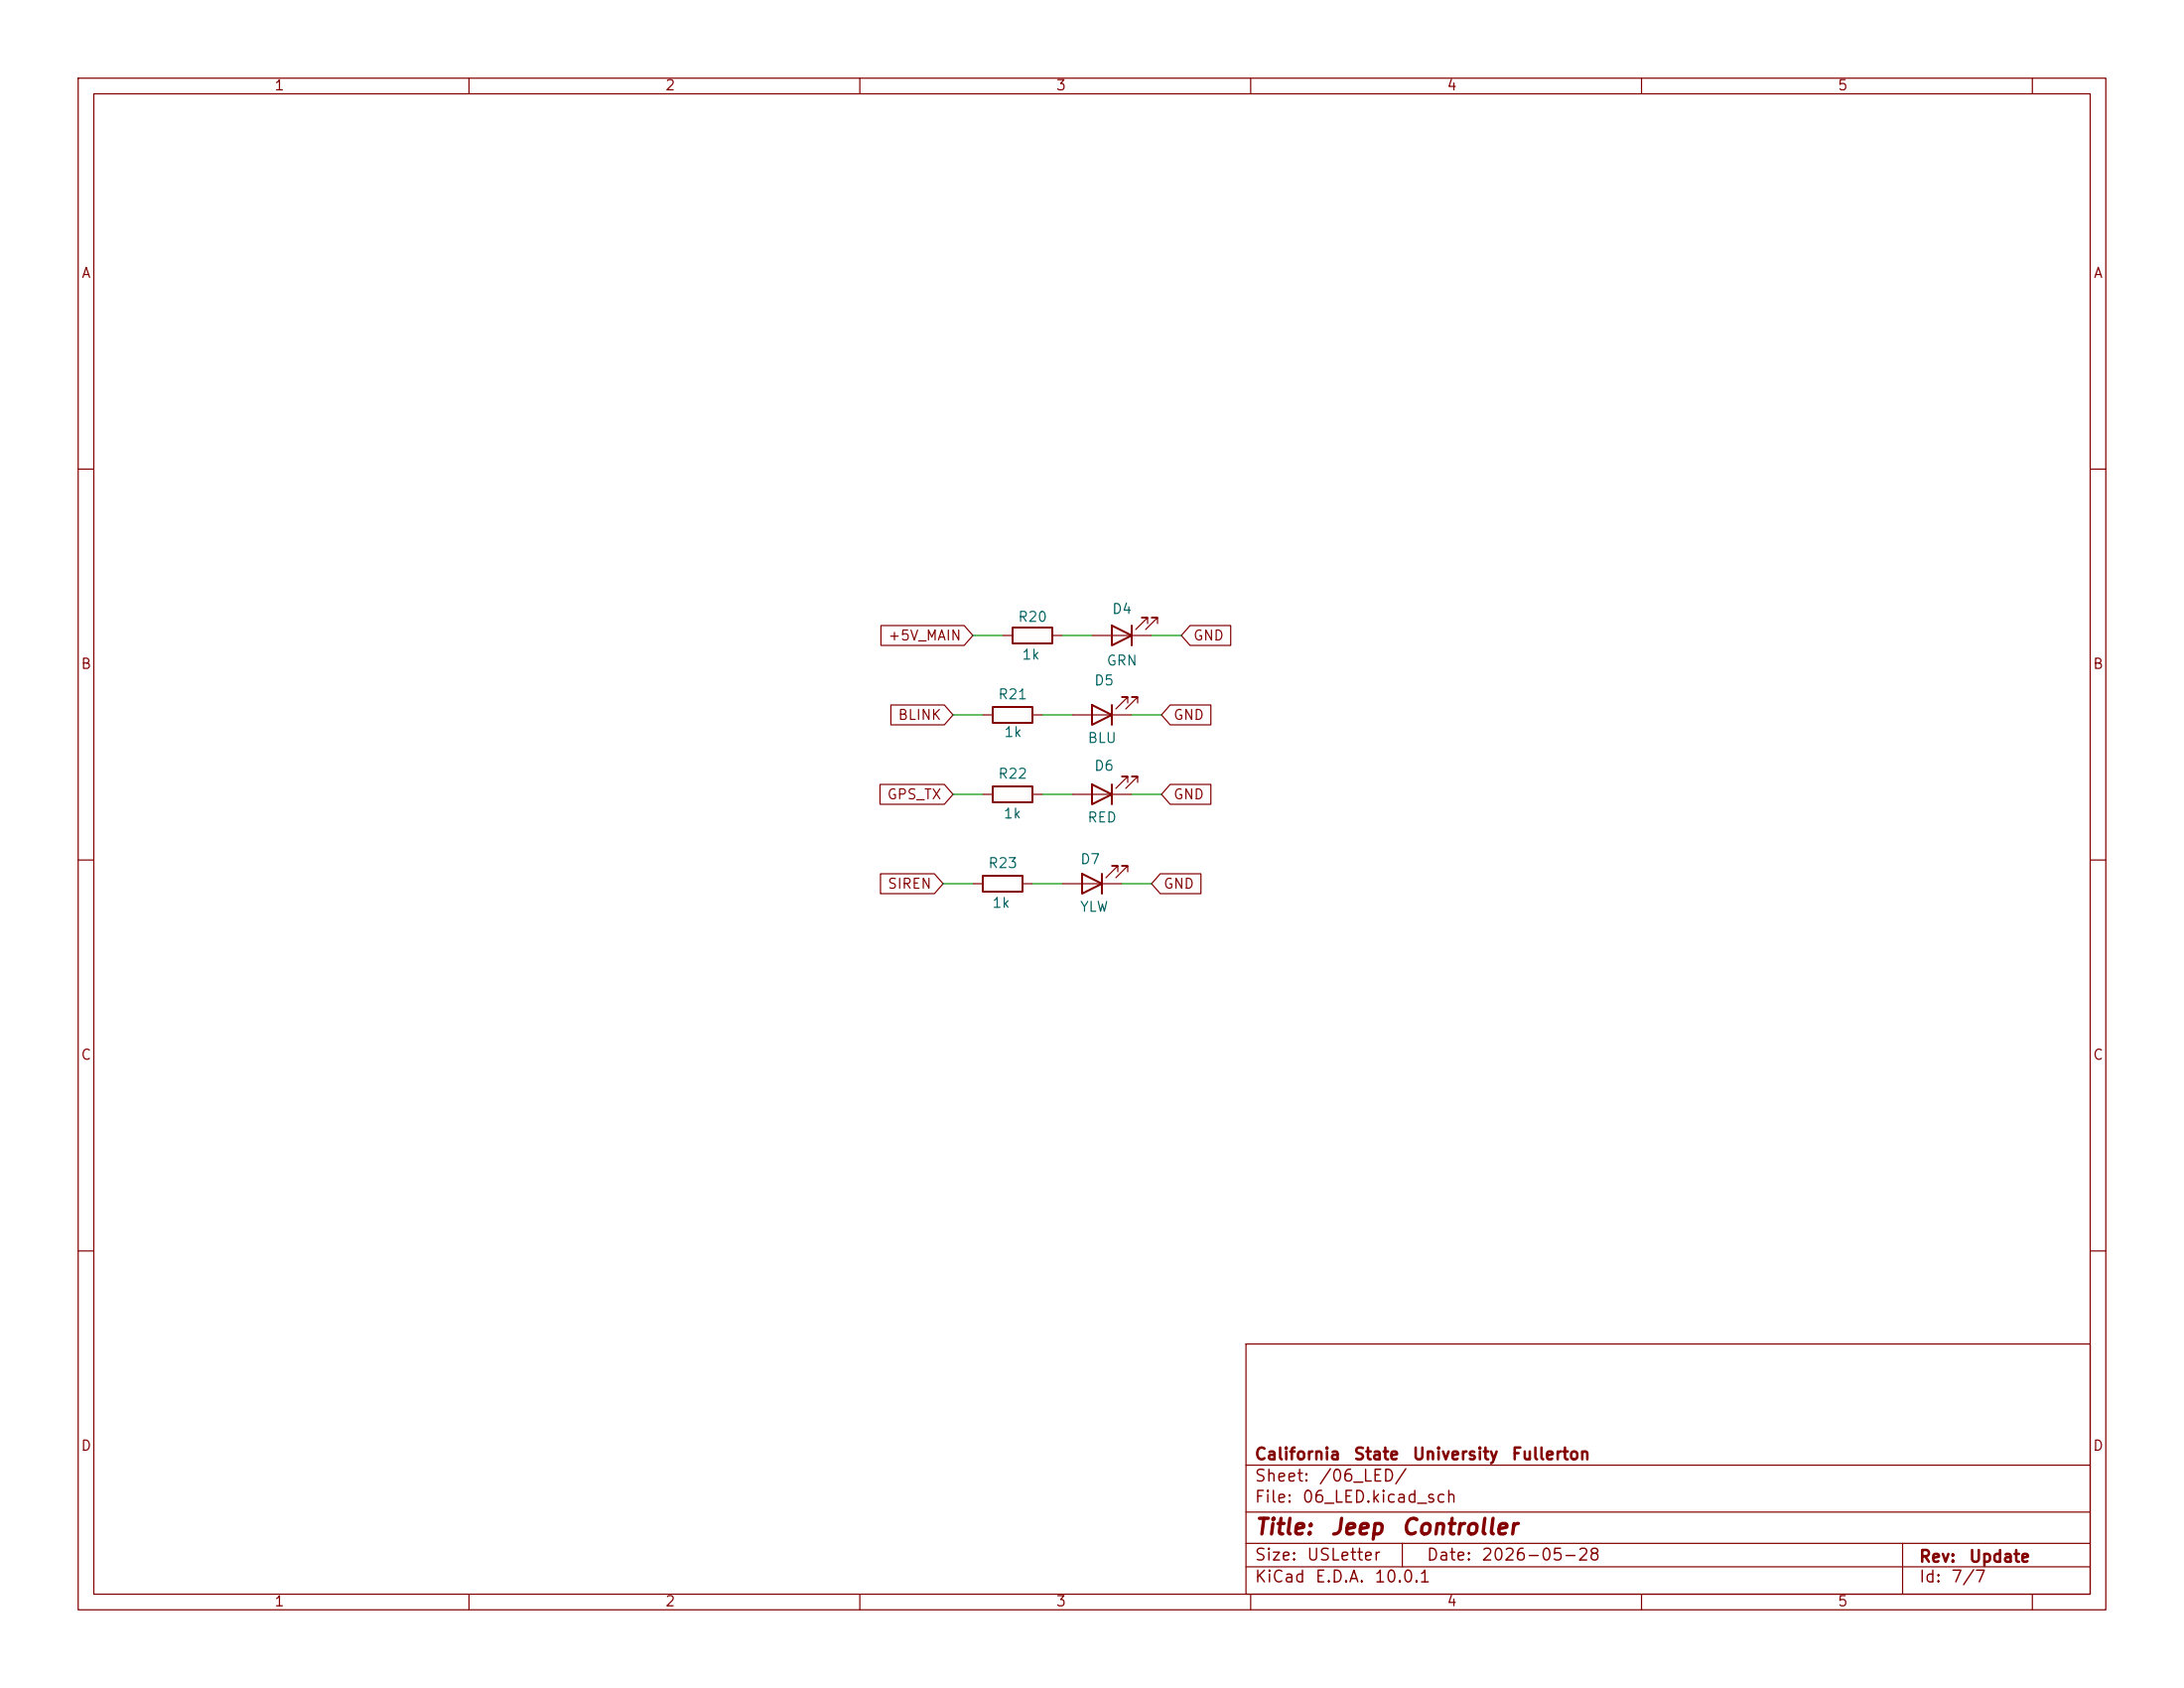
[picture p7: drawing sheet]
<svg xmlns="http://www.w3.org/2000/svg" width="279mm" height="216mm" viewBox="0 0 279 216" stroke-linecap="round" stroke-linejoin="round" font-family="sans-serif">
<g fill="none" stroke="#840000" stroke-width=".15">
<path d="M10 10h259.4v195.9h-259.4zM12 12h255.4v191.9h-255.4zM60 10v2M110 10v2M160 10v2M210 10v2M260 10v2M10 60h2M146.8 79.8v-.8h-.8h.8l-1.5 1.5M148.1 79.8v-.8h-.8h.8l-1.5 1.5M267.4 60h2M112.7 80h10.6l1.2 1.3-1.2 1.3h-10.6z"/>
<path d="M114 90.2h6.8l1.1 1.2-1.1 1.3h-6.8zM125.7 91.4h1.3M128.3 81.3h1.2M132.1 91.4h1.2M134.6 81.3h1.3M137.2 91.4h7.6M139.7 81.3h7.6M144.3 89.9v-.7h-.8h.8l-1.6 1.5M145.5 89.9v-.7h-.7h.7l-1.5 1.5M149.7 90.2h5.2v2.5h-5.2l-1.1-1.3zM152.2 80h5.2v2.6h-5.2l-1.1-1.3zM10 110h2"/>
<path d="M112.6 100.3h8.2l1.1 1.3-1.1 1.3h-8.2zM112.6 111.8h6.9l1.1 1.2-1.1 1.3h-6.9zM124.5 113h1.2M125.7 101.6h1.3M130.8 113h1.3M132.1 101.6h1.2M135.9 113h7.6M137.2 101.6h7.6M143 111.5v-.8h-.8h.8l-1.5 1.6M144.3 111.5v-.8h-.8h.8l-1.6 1.6M144.3 100.1v-.8h-.8h.8l-1.6 1.5M145.5 100.1v-.8h-.7h.7l-1.5 1.5"/>
<path d="M148.4 111.8h5.2v2.5h-5.2l-1.1-1.3zM149.7 100.3h5.2v2.6h-5.2l-1.1-1.3zM267.4 110h2M10 160h2M159.4 171.9h108v32h-108zM267.4 160h2M159.4 197.4h108M159.4 193.4h108M159.4 187.4h108M179.4 197.4v3M243.4 197.4v6.5M60 203.9v2"/>
<path d="M110 203.9v2M159.4 200.4h108M160 203.9v2M210 203.9v2M260 203.9v2"/>
</g>
<path d="M127 90.4h5.1v2.1h-5.1zM129.5 80.3h5.1v2h-5.1zM139.7 90.2l2.5 1.2-2.5 1.3zM142.2 80l2.6 1.3-2.6 1.3zM142.2 90.2v2.5M144.8 80v2.6M125.7 112h5.1v2h-5.1zM127 100.6h5.1v2h-5.1zM138.4 111.8l2.6 1.2-2.6 1.3zM139.7 100.3l2.5 1.3-2.5 1.3zM141 111.8v2.5M142.2 100.3v2.6" fill="none" stroke="#840000" stroke-width=".25"/>
<path d="M121.9 91.4h3.8M124.5 81.3h3.8M133.3 91.4h3.9M135.9 81.3h3.8M144.8 91.4h3.8M147.3 81.3h3.8M120.6 113h3.9M121.9 101.6h3.8M132.1 113h3.8M133.3 101.6h3.9M143.5 113h3.8M144.8 101.6h3.8" fill="none" stroke="#009600" stroke-width=".15"/>
<g font-size="2" fill="#840000">
<text x="160.4" y="196.8">Title:</text>
<text x="170.1" y="196.8">Jeep</text>
<text x="179.1" y="196.8">Controller</text>
</g>
<g font-size="1.5" fill="#840000">
<text x="160.4" y="189.9">Sheet:</text>
<text x="160.4" y="187.1">California</text>
<text x="168.6" y="189.9">/06_LED/</text>
<text x="173.1" y="187.1">State</text>
<text x="180.6" y="187.1">University</text>
<text x="193.3" y="187.1">Fullerton</text>
<text x="160.4" y="192.6">File:</text>
<text x="166.5" y="192.6">06_LED.kicad_sch</text>
<text x="160.4" y="202.8">KiCad</text>
<text x="160.4" y="200">Size:</text>
<text x="167.1" y="200">USLetter</text>
<text x="168.1" y="202.8">E.D.A.</text>
<text x="175.7" y="202.8">10.0.1</text>
<text x="182.4" y="200">Date:</text>
<text x="189.4" y="200">2026-05-28</text>
<text x="245.4" y="200.2">Rev:</text>
<text x="245.4" y="202.8">Id:</text>
<text x="249.5" y="202.8">7/7</text>
<text x="251.8" y="200.2">Update</text>
</g>
<g font-size="1.3" fill="#840000">
<text x="35" y="11.9">1</text>
<text x="85" y="11.9">2</text>
<text x="135" y="11.9">3</text>
<text x="185" y="11.9">4</text>
<text x="235" y="11.9">5</text>
<text x="10.3" y="35.9">A</text>
<text x="267.7" y="35.9">A</text>
<text x="113.5" y="82.2">+5V_MAIN</text>
<text x="152.6" y="82.2">GND</text>
<text x="10.3" y="85.9">B</text>
<text x="267.7" y="85.9">B</text>
<text x="114.8" y="92.4">BLINK</text>
<text x="150" y="92.4">GND</text>
<text x="113.4" y="102.6">GPS_TX</text>
<text x="150" y="102.6">GND</text>
<text x="113.5" y="114">SIREN</text>
<text x="148.7" y="114">GND</text>
<text x="10.3" y="135.9">C</text>
<text x="267.7" y="135.9">C</text>
<text x="10.3" y="185.9">D</text>
<text x="267.7" y="185.9">D</text>
<text x="35" y="205.8">1</text>
<text x="85" y="205.8">2</text>
<text x="135" y="205.8">3</text>
<text x="185" y="205.8">4</text>
<text x="235" y="205.8">5</text>
</g>
<g font-size="1.3" fill="#006464">
<text x="130.1" y="79.9">R20</text>
<text x="142.2" y="78.8">D4</text>
<text x="127.6" y="89.8">R21</text>
<text x="130.6" y="84.7">1k</text>
<text x="139.9" y="88">D5</text>
<text x="141.5" y="85.4">GRN</text>
<text x="128.4" y="94.6">1k</text>
<text x="139.1" y="95.4">BLU</text>
<text x="127.6" y="99.9">R22</text>
<text x="139.9" y="98.9">D6</text>
<text x="128.3" y="105">1k</text>
<text x="139" y="105.5">RED</text>
<text x="126.3" y="111.4">R23</text>
<text x="138.1" y="110.8">D7</text>
<text x="126.8" y="116.4">1k</text>
<text x="138.1" y="116.9">YLW</text>
</g>
</svg>
